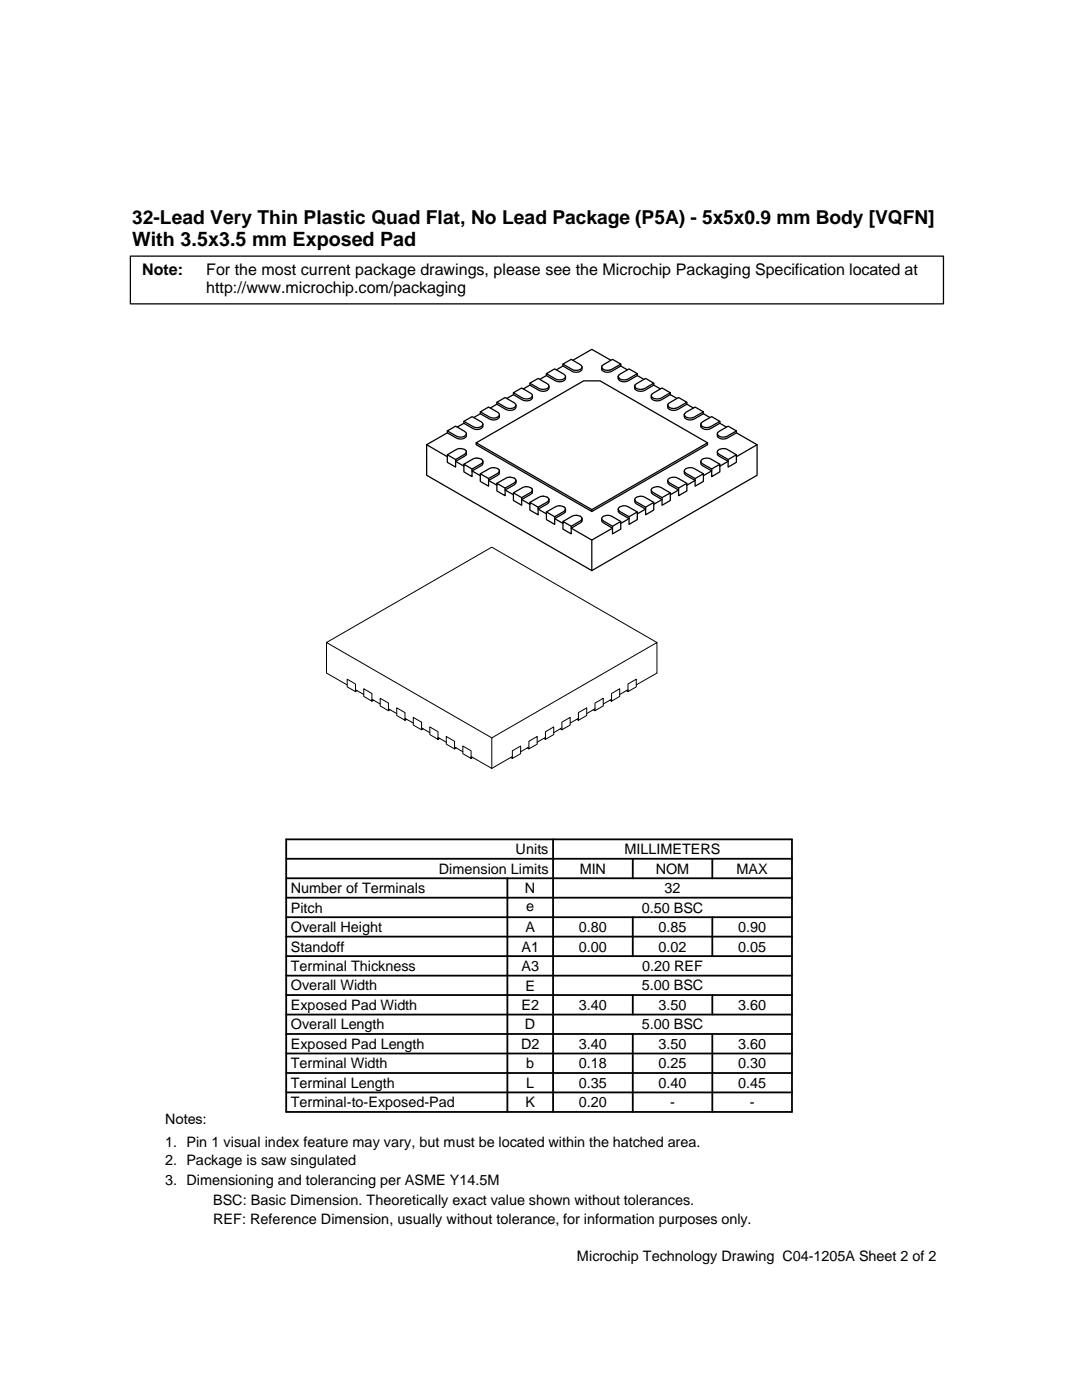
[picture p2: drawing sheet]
<svg xmlns="http://www.w3.org/2000/svg" width="216mm" height="279mm" viewBox="0 0 216 279" stroke-linecap="round" stroke-linejoin="round" font-family="sans-serif">
<g fill="none" stroke="#000" stroke-width=".2">
<path d="M65.2 128.2v6.1l4.1 2.4M70.9 137.6l1.7 1M71.2 137.8l-.3 .2-1.6-.9v-1.5l1.6 .9v1.5M74.2 139.6l1.7 .9M74.5 139.7l-.3 .2-1.6-.9v-1.5l1.6 .9v1.5M121.7 139.7l.3 .2 1.7-.9v-1.5l-1.7 .9v1.5M122 139.6l-1.6 .9M125 137.8l.3 .2 1.7-.9v-1.5l-1.7 .9v1.5M125.3 137.6l-1.6 1M127 136.7l4.1-2.4v-6.1l-33 19.1M131.1 128.2l-33-19-32.9 19 32.9 19.1v6.1M77.5 141.5l1.7 .9"/>
<path d="M77.9 141.6l-.4 .2-1.6-.9v-1.5l1.6 .9v1.5M80.8 143.4l1.7 .9M81.1 143.6l-.3 .1-1.6-.9v-1.5l1.6 .9v1.5M84.1 145.3l1.7 .9M84.4 145.5l-.3 .1-1.6-.9v-1.5l1.6 .9v1.5M87.4 147.2l1.6 .9M87.7 147.4l-.3 .2-1.6-1v-1.5l1.6 .9v1.6M90.7 149.1l1.7 .9M91 149.3l-.3 .2-1.7-1v-1.5l1.7 .9v1.6M94 151l4.1 2.4M94.3 151.2l-.3 .2-1.6-1v-1.5l1.6 .9v1.6M101.9 151.2l.3 .2 1.7-1v-1.5l-1.7 .9v1.6"/>
<path d="M102.2 151l-4.1 2.4M105.2 149.3l.3 .2 1.7-1v-1.5l-1.7 .9v1.6M105.5 149.1l-1.6 .9M108.5 147.4l.3 .2 1.7-1v-1.5l-1.7 .9v1.6M108.8 147.2l-1.6 .9M111.8 145.5l.3 .1 1.7-.9v-1.5l-1.7 .9v1.5M112.1 145.3l-1.6 .9M115.1 143.6l.3 .1 1.7-.9v-1.5l-1.7 .9v1.5M115.4 143.4l-1.6 .9M118.4 141.6l.3 .2 1.7-.9v-1.5l-1.7 .9v1.5M118.7 141.5l-1.6 .9"/>
</g>
<g fill="none" stroke="#000" stroke-width=".25">
<path d="M26 51.1h162.3v9.5h-162.3zM102.4 78.4v.4l1.8 1a1.4 1.4 0 0 0 2-.5v-.3M102.4 78.8l-1.3 .7M102.4 78.4l1.7-1 1.8 1.1 .3 .5a1.14 1.14 0 0 1-1.6 .6zM105.7 76.9l-1.3 .7M105.7 76.5v.4l1.8 1a1.4 1.4 0 0 0 2-.5v-.4M105.7 76.5l1.7-1 1.8 1.1 .3 .4a1.14 1.14 0 0 1-1.6 .7zM109 75l-1.3 .7M109 74.6v.4l1.8 1a1.4 1.4 0 0 0 2-.5v-.4M109 74.6l1.7-1 1.8 1.1 .3 .4a1.17 1.17 0 0 1-1.6 .7zM112.3 73l-1.3 .8M112.3 72.7l1.7-1 1.8 1.1 .3 .4a1.21 1.21 0 0 1-1.6 .7z"/>
<path d="M112.3 72.7v.3l1.9 1.1a1.36 1.36 0 0 0 1.9-.5v-.4M114.3 71.9l3.8-2.2 3.8 2.2M120.1 73l2.1-1.3 1.7 1-1.9 1a1.36 1.36 0 0 1-1.9-.5zM123.4 74.9l2.1-1.3 1.7 1-1.9 1a1.36 1.36 0 0 1-1.9-.5zM123.9 72.7v.3l-1.9 1.1a1.36 1.36 0 0 1-1.9-.5v-.4M123.9 73l1.3 .8M126.7 76.8l2.1-1.3 1.7 1-1.8 1a1.4 1.4 0 0 1-2-.5zM127.2 74.6v.4l-1.9 1a1.4 1.4 0 0 1-1.9-.5v-.4M127.2 75l1.3 .7M130 78.7l2.1-1.3 1.7 1-1.8 1a1.4 1.4 0 0 1-2-.4zM130.5 76.9l1.3 .7M130.5 76.5v.4l-1.8 1a1.4 1.4 0 0 1-2-.5v-.4"/>
<path d="M133.8 78.8l1.3 .7M133.8 78.4v.4l-1.8 1a1.4 1.4 0 0 1-2-.5v-.3M85.1 88.8v6l33 19.1 33-19.1v-6M89.3 90.8l1.6 .9v1.5l-1.6-.9zM89.3 86v.4l1.8 1a1.5 1.5 0 0 0 1.9-.3v-.5M89.3 86.4l-4.2 2.4 4.2 2.3M89.3 86l1.6-1 1.8 1.1 .3 .3a1.11 1.11 0 0 1-1.6 .8zM92.6 84.1l1.6-1 2.1 1.4a.83 .83 0 0 1-1.1 .8l-.8-.2zM92.6 92.6l1.6 1v1.5l-1.6-.9zM92.6 84.1v.4l1.8 1a1.38 1.38 0 0 0 2-.5v-.3M92.6 84.5l-1.4 .7M93 90.2v-.1a1.6 1.6 0 0 0-1.9-.4l-1.8 1.1"/>
<path d="M93 90.2a.67 .67 0 0 1-.3 .8l-1.8 1.1 1.7 .9M93 90.2l-.3 .5-1.8 1M95 88.4l23.1 13.3 23.1-13.3-21.5-12.4h-3.2l-21.5 12.4v.4l23.1 13.3 23.1-13.3v-.4M95.8 82.2l1.7-1 1.8 1.1 .3 .3a.83 .83 0 0 1-1.1 .8l-.8-.2zM95.8 94.6l1.7 .9v1.5l-1.7-.9zM95.8 82.6l-1.3 .7M95.8 82.2v.4l1.9 1a1.38 1.38 0 0 0 2-.5v-.3M96.4 92.1l-.1-.1a1.56 1.56 0 0 0-1.9-.4l-1.8 1M96.4 92.1a.74 .74 0 0 1-.4 .8l-1.8 1.1 1.6 .9M96.4 92.1l-.4 .5-1.8 1M99.1 96.5l1.7 .9v1.5l-1.7-.9zM99.1 80.3l1.7-1 1.8 1.1 .4 .5a1.16 1.16 0 0 1-1.7 .6z"/>
<path d="M99.1 80.7l-1.3 .7M99.1 80.3v.4l1.9 1a1.4 1.4 0 0 0 2-.5v-.3M99.7 94l-.1-.1a1.56 1.56 0 0 0-1.9-.4l-1.9 1.1M99.7 94a.74 .74 0 0 1-.4 .8l-1.8 1.1 1.6 .9M99.7 94l-.4 .5-1.8 1M102.4 98.4l1.7 .9v1.5l-1.7-.9zM103 95.9l-.1-.1a1.62 1.62 0 0 0-1.9-.4l-1.9 1.1M103 95.9a.74 .74 0 0 1-.4 .9l-1.8 1 1.6 .9M103 95.9l-.4 .5-1.8 1M106.2 97.8l-.3 .5-1.8 1M106.2 97.8v-.1a1.6 1.6 0 0 0-2-.4l-1.8 1.1M106.2 97.8a.74 .74 0 0 1-.3 .9l-1.8 1 1.6 .9"/>
<path d="M109.5 99.7v-.1a1.6 1.6 0 0 0-2-.4l-1.8 1.1M109.5 99.7a.74 .74 0 0 1-.3 .9l-1.8 1 1.6 1M109.5 99.7l-.3 .5-1.8 1M126.7 99.7a.74 .74 0 0 0 .3 .9l1.8 1-1.6 1M130 97.8v.5l.3 .4 1.8 1-1.6 .9M132.1 99.3l1.7-.9v1.5l-1.7 .9zM133.2 95.9a.74 .74 0 0 0 .4 .9l1.8 1-1.6 .9M133.3 80.6l2.1-1.3 1.7 1-1.9 1a1.4 1.4 0 0 1-2-.4zM133.8 98.4l-1.8-1.1a1.64 1.64 0 0 0-2 .4v.2l.3 .4 1.8 1M135.4 97.4l1.7-.9v1.5l-1.7 .9zM136.5 94a.74 .74 0 0 0 .4 .8l1.8 1.1-1.6 .9M136.6 82.5l2.1-1.3 1.7 1-1.9 1a1.38 1.38 0 0 1-2-.4z"/>
<path d="M137.1 96.5l-1.9-1.1a1.48 1.48 0 0 0-2 .5l.4 .5 1.8 1M137.1 80.3v.4l-1.9 1a1.4 1.4 0 0 1-2-.5v-.3M137.1 80.7l1.3 .7M138.7 95.5l1.7-.9v1.5l-1.7 .9zM139.8 92.1a.74 .74 0 0 0 .4 .8l1.8 1.1-1.6 .9M139.9 84.4l2.1-1.3 1.6 1-1.8 1a1.38 1.38 0 0 1-2-.4zM140.4 94.6l-1.9-1.1a1.46 1.46 0 0 0-2 .5l.4 .5 1.8 1M140.4 82.2v.4l-1.9 1a1.38 1.38 0 0 1-2-.5v-.3M140.4 82.6l1.3 .7M142 93.6l1.6-1v1.6l-1.6 .9zM143.2 90.2v.6l2.1 1.3-1.7 .9M143.2 86.3l2.1-1.3 1.6 1-1.8 1a1.36 1.36 0 0 1-1.9-.4z"/>
<path d="M143.6 84.5l1.4 .7M143.6 92.6l-1.8-1a1.46 1.46 0 0 0-2 .5l.4 .5 1.8 1M143.6 84.1v.4l-1.8 1a1.38 1.38 0 0 1-2-.5v-.3M145.3 91.7l1.6-.9v1.5l-1.6 .9zM146.9 90.8l-1.8-1.1a1.6 1.6 0 0 0-1.9 .4v.3l.3 .3 1.8 1M146.9 86.4l4.2 2.4-4.2 2.3M146.9 86v.4l-1.8 1a1.36 1.36 0 0 1-1.9-.4v-.4M105.7 100.3l1.7 .9v1.5l-1.7-.9zM109 102.2l1.7 .9v1.5l-1.7-.9zM112.3 104.1l1.7 .9v1.6l-1.7-1zM112.8 101.6v-.1a1.6 1.6 0 0 0-2-.4l-1.8 1.1M112.8 101.6a.7 .7 0 0 1-.3 .8l-1.8 1.1 1.6 1"/>
<path d="M112.8 101.6l-.3 .5-1.8 1M116.1 103.5l-.3 .5-1.8 1M116.1 103.5a.68 .68 0 0 1-.3 .9l-1.8 1 4.1 2.4 4.1-2.4-1.8-1a.68 .68 0 0 1-.3-.9M116.1 103.5a.72 .72 0 0 0-.7-.6l-.4-.1-.8 .2-1.9 1.1M118.1 101.7v.4M118.1 107.8v6.1M122.2 105l1.7-.9v1.5l-1.7 1zM123.4 101.6a.7 .7 0 0 0 .3 .8l1.8 1.1-1.6 1M123.9 104.1l-1.9-1.1a1.51 1.51 0 0 0-1.9 .5l.3 .5 1.8 1M125.5 103.1l1.7-.9v1.5l-1.7 .9zM127.2 102.2l-1.9-1.1a1.46 1.46 0 0 0-1.9 .5l.3 .5 1.8 1M128.8 101.2l1.7-.9v1.5l-1.7 .9z"/>
<path d="M130.5 100.3l-1.8-1.1a1.46 1.46 0 0 0-2 .5l.3 .5 1.8 1"/>
</g>
<g fill="none" stroke="#000" stroke-width=".36">
<path d="M57.1 179.2h100.9M57.1 175.3h100.9M57.1 171.4h100.9M57.1 167.5h100.9v54.4h-100.9zM101.2 175.3v46.6M110.4 167.5v54.4M126.3 171.4v3.9M142.1 171.4v3.9M57.1 186.9h100.9M57.1 183h100.9M57.1 198.6h100.9M57.1 194.7h100.9"/>
<path d="M57.1 190.8h100.9M126.3 183v7.8M126.3 198.6v3.9M142.1 183v7.8M142.1 198.6v3.9M57.1 214.1h100.9M57.1 206.4h100.9M57.1 202.5h100.9M57.1 210.2h100.9M57.1 218h100.9M126.3 206.4v15.5M142.1 206.4v15.5"/>
</g>
<text font-size="3.9" x="26.4" y="49.2">With 3.5x3.5 mm Exposed Pad</text>
<text font-size="3.8" x="26.4" y="44.7">32-Lead Very Thin Plastic Quad Flat, No Lead Package (P5A) - 5x5x0.9 mm Body [VQFN]</text>
<g font-size="3.2">
<text x="28.4" y="54.9">Note:</text>
<text x="41.1" y="54.9">For the most current package drawings, please see the Microchip Packaging Specification located at</text>
<text x="41.1" y="58.5">http://www.microchip.com/packaging</text>
</g>
<g font-size="2.9">
<text x="102.9" y="170.5">Units</text>
<text x="124.6" y="170.5">MILLIMETERS</text>
<text x="58" y="178.2">Number of Terminals</text>
<text x="87.6" y="174.4">Dimension Limits</text>
<text x="104.8" y="178.2">N</text>
<text x="115.7" y="174.4">MIN</text>
<text x="130.8" y="174.4">NOM</text>
<text x="132.6" y="178.2">32</text>
<text x="147" y="174.4">MAX</text>
<text x="58" y="182.1">Pitch</text>
<text x="105" y="181.8">e</text>
<text x="128" y="182.1">0.50 BSC</text>
<text x="58" y="186">Overall Height</text>
<text x="58" y="189.9">Standoff</text>
<text x="104.1" y="189.9">A1</text>
<text x="104.8" y="186">A</text>
<text x="115.5" y="186">0.80</text>
<text x="115.5" y="189.9">0.00</text>
<text x="131.4" y="186">0.85</text>
<text x="131.4" y="189.9">0.02</text>
<text x="147.3" y="186">0.90</text>
<text x="147.3" y="189.9">0.05</text>
<text x="58" y="197.7">Overall Width</text>
<text x="58" y="193.8">Terminal Thickness</text>
<text x="104.1" y="193.8">A3</text>
<text x="104.8" y="197.7">E</text>
<text x="128" y="197.7">5.00 BSC</text>
<text x="128.1" y="193.8">0.20 REF</text>
<text x="58" y="201.6">Exposed Pad Width</text>
<text x="104" y="201.6">E2</text>
<text x="115.5" y="201.6">3.40</text>
<text x="131.4" y="201.6">3.50</text>
<text x="147.3" y="201.6">3.60</text>
<text x="58" y="205.4">Overall Length</text>
<text x="58" y="209.3">Exposed Pad Length</text>
<text x="104" y="209.3">D2</text>
<text x="104.8" y="205.4">D</text>
<text x="115.5" y="209.3">3.40</text>
<text x="128" y="205.4">5.00 BSC</text>
<text x="131.4" y="209.3">3.50</text>
<text x="147.3" y="209.3">3.60</text>
<text x="58" y="213.2">Terminal Width</text>
<text x="105" y="213.2">b</text>
<text x="115.5" y="213.2">0.18</text>
<text x="131.4" y="213.2">0.25</text>
<text x="147.3" y="213.2">0.30</text>
<text x="58" y="221">Terminal-to-Exposed-Pad</text>
<text x="58" y="217.1">Terminal Length</text>
<text x="104.8" y="221">K</text>
<text x="105" y="217.1">L</text>
<text x="115.5" y="217.1">0.35</text>
<text x="115.5" y="221">0.20</text>
<text x="131.4" y="217.1">0.40</text>
<text x="133.7" y="221">-</text>
<text x="147.3" y="217.1">0.45</text>
<text x="149.6" y="221">-</text>
<text x="32.9" y="224.3">Notes:</text>
<text x="32.9" y="228.9">1. Pin 1 visual index feature may vary, but must be located within the hatched area.</text>
<text x="32.9" y="232.6">2. Package is saw singulated</text>
<text x="32.9" y="236.5">3. Dimensioning and tolerancing per ASME Y14.5M</text>
<text x="42.5" y="244.3">REF: Reference Dimension, usually without tolerance, for information purposes only.</text>
<text x="42.5" y="240.6">BSC: Basic Dimension. Theoretically exact value shown without tolerances.</text>
<text x="115.1" y="251.7">Microchip Technology Drawing C04-1205A Sheet 2 of 2</text>
</g>
</svg>
